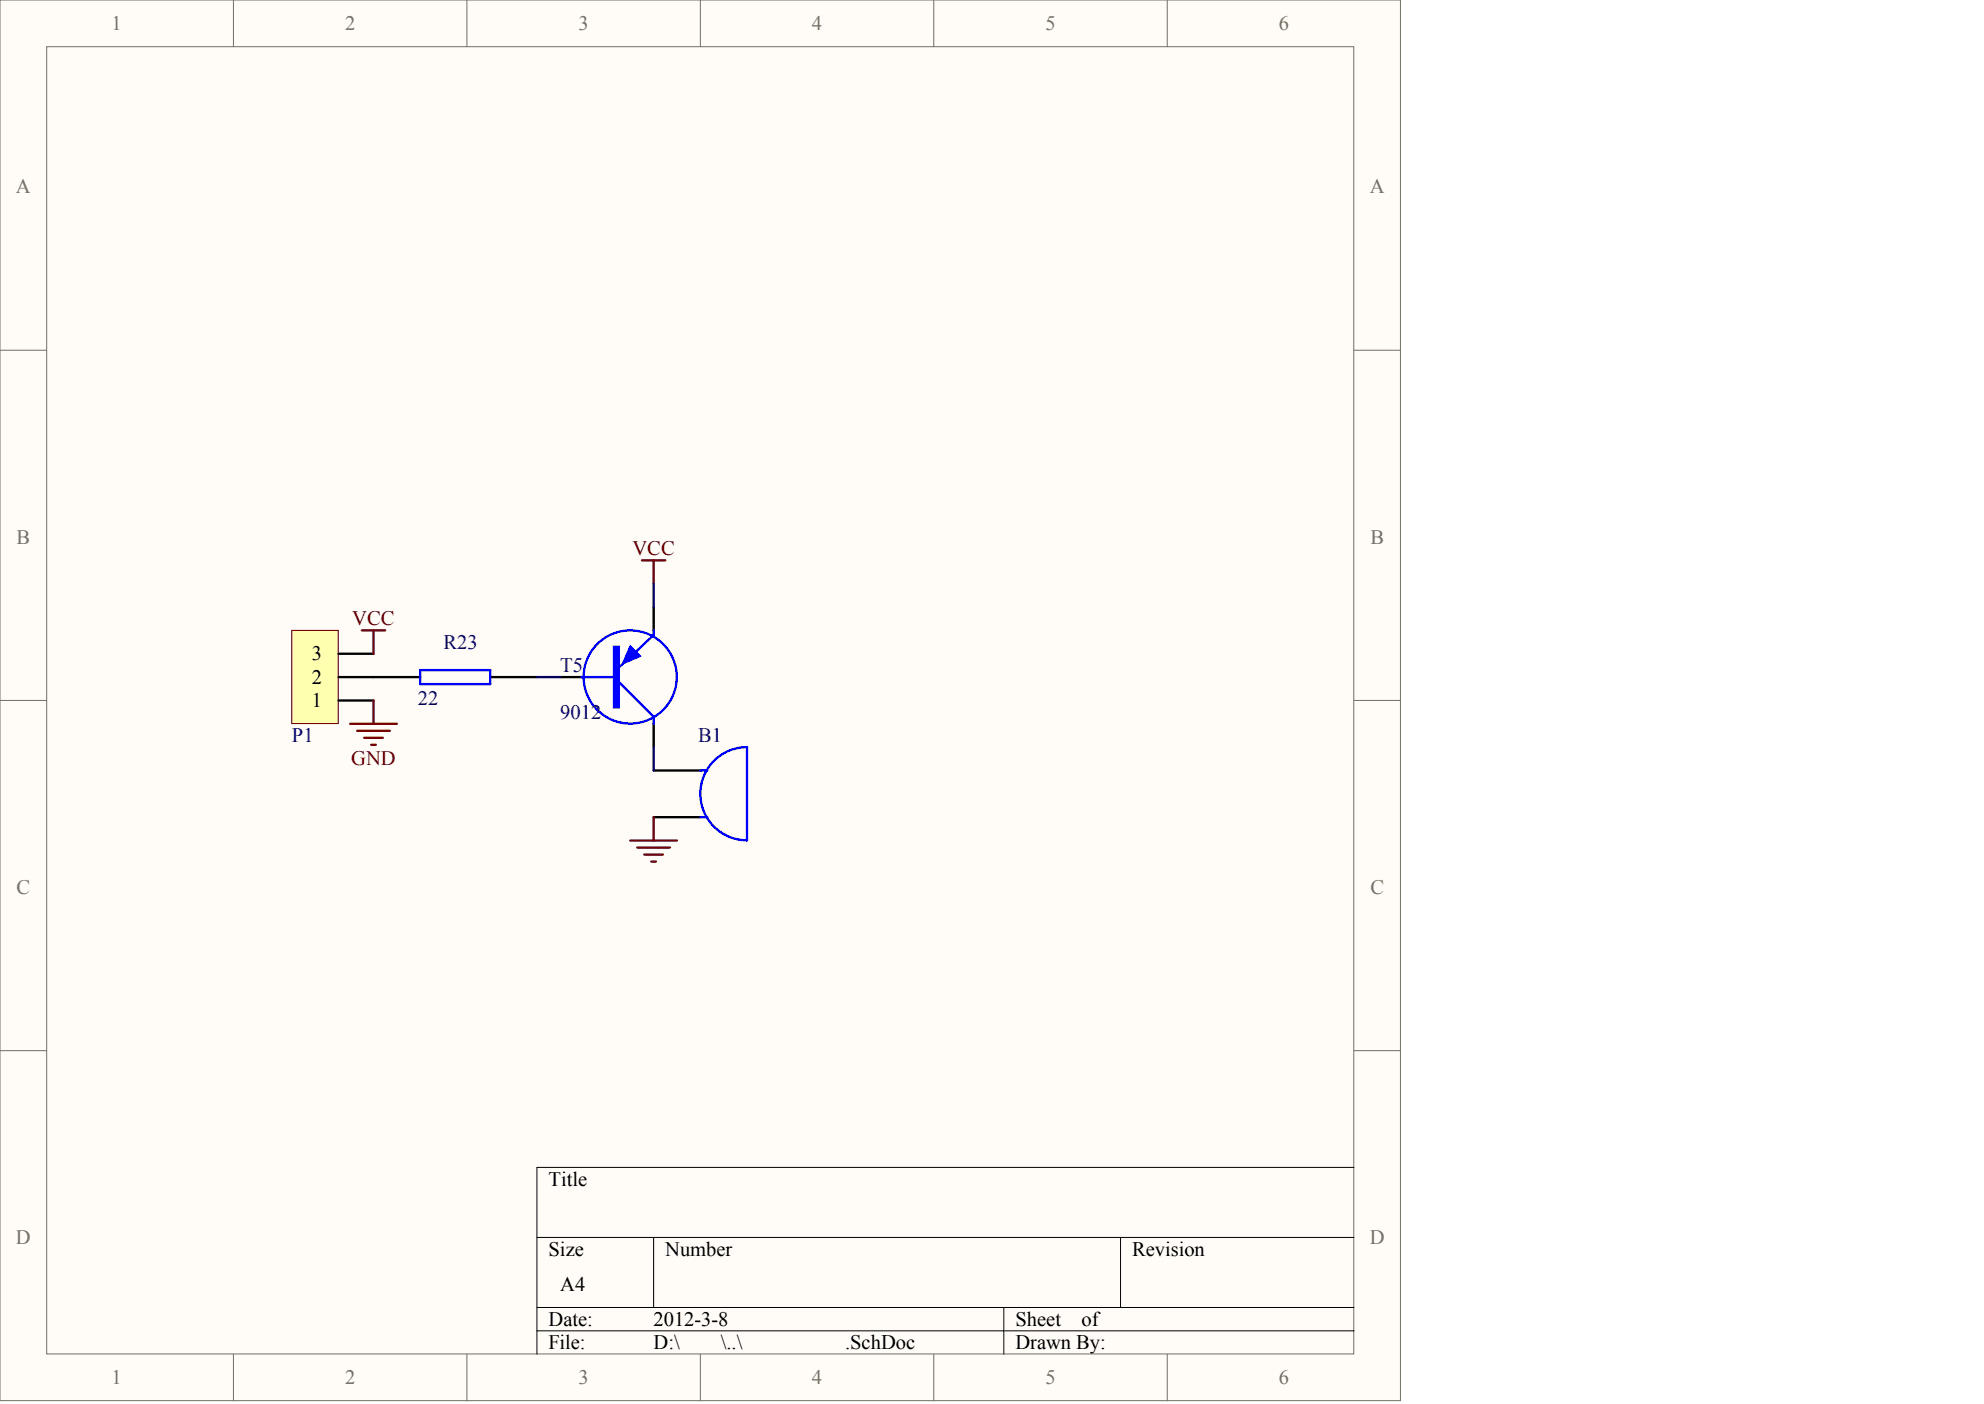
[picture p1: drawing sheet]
<svg xmlns="http://www.w3.org/2000/svg" width="840mm" height="594mm" viewBox="0 0 840 594" stroke-linecap="round" stroke-linejoin="round" font-family="sans-serif">
<g fill="#fffcf8" stroke="#716f64" stroke-width=".42">
<path d="M0 0h592.7v592.7h-592.7z"/>
<path d="M19.8 19.8h553.1v553.1h-553.1z"/>
</g>
<g fill="none" stroke="#716f64" stroke-width=".42">
<path d="M98.8 0v19.8M197.6 0v19.8M296.4 0v19.8M395.2 0v19.8M494 0v19.8M0 148.2h19.8M573 148.2h19.8M0 296.4h19.8M573 296.4h19.8M0 444.6h19.8M573 444.6h19.8M98.8 573v19.8"/>
<path d="M197.6 573v19.8M296.4 573v19.8M395.2 573v19.8M494 573v19.8"/>
</g>
<path d="M573 494h-345.8v79M227.2 523.6h345.8M276.6 523.6v29.6M474.2 523.6v29.6M227.2 553.2h345.8M424.8 553.2v19.8M227.2 563.1h345.8" fill="none" stroke="#000" stroke-width=".42"/>
<path d="M276.6 256.9v9.8M158.1 286.5h19.7M207.5 286.5h19.7M237.1 286.5h9.9M276.6 306.3v9.8M276.6 326h19.8M276.6 345.8h19.8" fill="none" stroke="#000" stroke-width=".99"/>
<g fill="none" stroke="#00f" stroke-width=".99">
<path d="M276.6 266.7v2l-14.8 13.9M177.8 283.5h29.7v6h-29.7zM246 286.5h13.8M261.8 288.5l14.8 14.8v3M296.4 326h2.9M296.4 345.8h2.9M316.1 355.6a19.7 19.7 0 0 1-19.7-19.8 19.7 19.7 0 0 1 19.7-19.7v39.6"/>
<circle cx="266.7" cy="286.5" r="19.7"/>
</g>
<path d="M271.7 237.1h9.9M276.6 237.1v9.9M266.7 355.7h19.8M269.7 358.6h13.8M276.6 345.8v9.9M272.7 361.6h7.9M275.6 364.5h2" fill="none" stroke="#800000" stroke-width=".99"/>
<g fill="#00f" stroke="#00f" stroke-width=".99">
<path d="M266.7 273.7l4 3.9-6.9 3z"/>
<path d="M259.8 273.7h2v25.6h-2z" fill-rule="evenodd"/>
</g>
<path d="M276.6 247v9.9M227.2 286.5h9.9M276.6 316.1v9.9" fill="none" stroke="#000080" stroke-width=".99"/>
<path d="M123.5 266.7h19.7v39.5h-19.7z" fill="#ffffb0" stroke="#800000" stroke-width=".42"/>
<path d="M143.2 276.6h14.9M143.2 296.4h14.9M143.2 286.5h14.9" fill="none" stroke="#000" stroke-width=".99"/>
<path d="M153.1 266.7h9.9M158.1 266.7v9.9M158.1 296.4v9.9M148.2 306.3h19.7M151.2 309.2h13.8M154.1 312.2h7.9M157.1 315.2h2" fill="none" stroke="#800000" stroke-width=".99"/>
<g font-size="8.7" fill="#716f64">
<text x="47.2" y="12.7">1</text>
<text x="146" y="12.7">2</text>
<text x="244.8" y="12.7">3</text>
<text x="343.6" y="12.7">4</text>
<text x="442.4" y="12.7">5</text>
<text x="541.2" y="12.7">6</text>
<text x="6.7" y="81.8">A</text>
<text x="579.7" y="81.8">A</text>
<text x="7" y="230">B</text>
<text x="580" y="230">B</text>
<text x="7" y="378.2">C</text>
<text x="580" y="378.2">C</text>
<text x="6.7" y="526.4">D</text>
<text x="579.7" y="526.4">D</text>
<text x="47.2" y="585.7">1</text>
<text x="146" y="585.7">2</text>
<text x="244.8" y="585.7">3</text>
<text x="343.6" y="585.7">4</text>
<text x="442.4" y="585.7">5</text>
<text x="541.2" y="585.7">6</text>
</g>
<g font-size="8.7" fill="#800000">
<text x="267.6" y="235">VCC</text>
<text x="149.1" y="264.6">VCC</text>
<text x="148.6" y="323.9">GND</text>
</g>
<g font-size="8.7" fill="#000080">
<text x="187.7" y="274.5">R23</text>
<text x="237.1" y="284.4">T5</text>
<text x="176.8" y="298.2">22</text>
<text x="237.1" y="304.1">9012</text>
<text x="123.5" y="314">P1</text>
<text x="295.4" y="314">B1</text>
</g>
<g font-size="8.7">
<text x="132" y="279.4">3</text>
<text x="132" y="289.3">2</text>
<text x="132" y="299.2">1</text>
<text x="232.2" y="501.7">Title</text>
<text x="232.2" y="531.4">Size</text>
<text x="281.6" y="531.4">Number</text>
<text x="479.1" y="531.4">Revision</text>
<text x="237.1" y="546.2">A4</text>
<text x="232.2" y="561">Date:</text>
<text x="276.6" y="561">2012-3-8</text>
<text x="429.7" y="561">Sheet</text>
<text x="457.7" y="561">of</text>
<text x="232.2" y="570.9">File:</text>
<text x="276.6" y="570.9">D:\</text>
<text x="305.1" y="570.9">\..\</text>
<text x="357.6" y="570.9">.SchDoc</text>
<text x="429.7" y="570.9">Drawn By:</text>
</g>
</svg>
